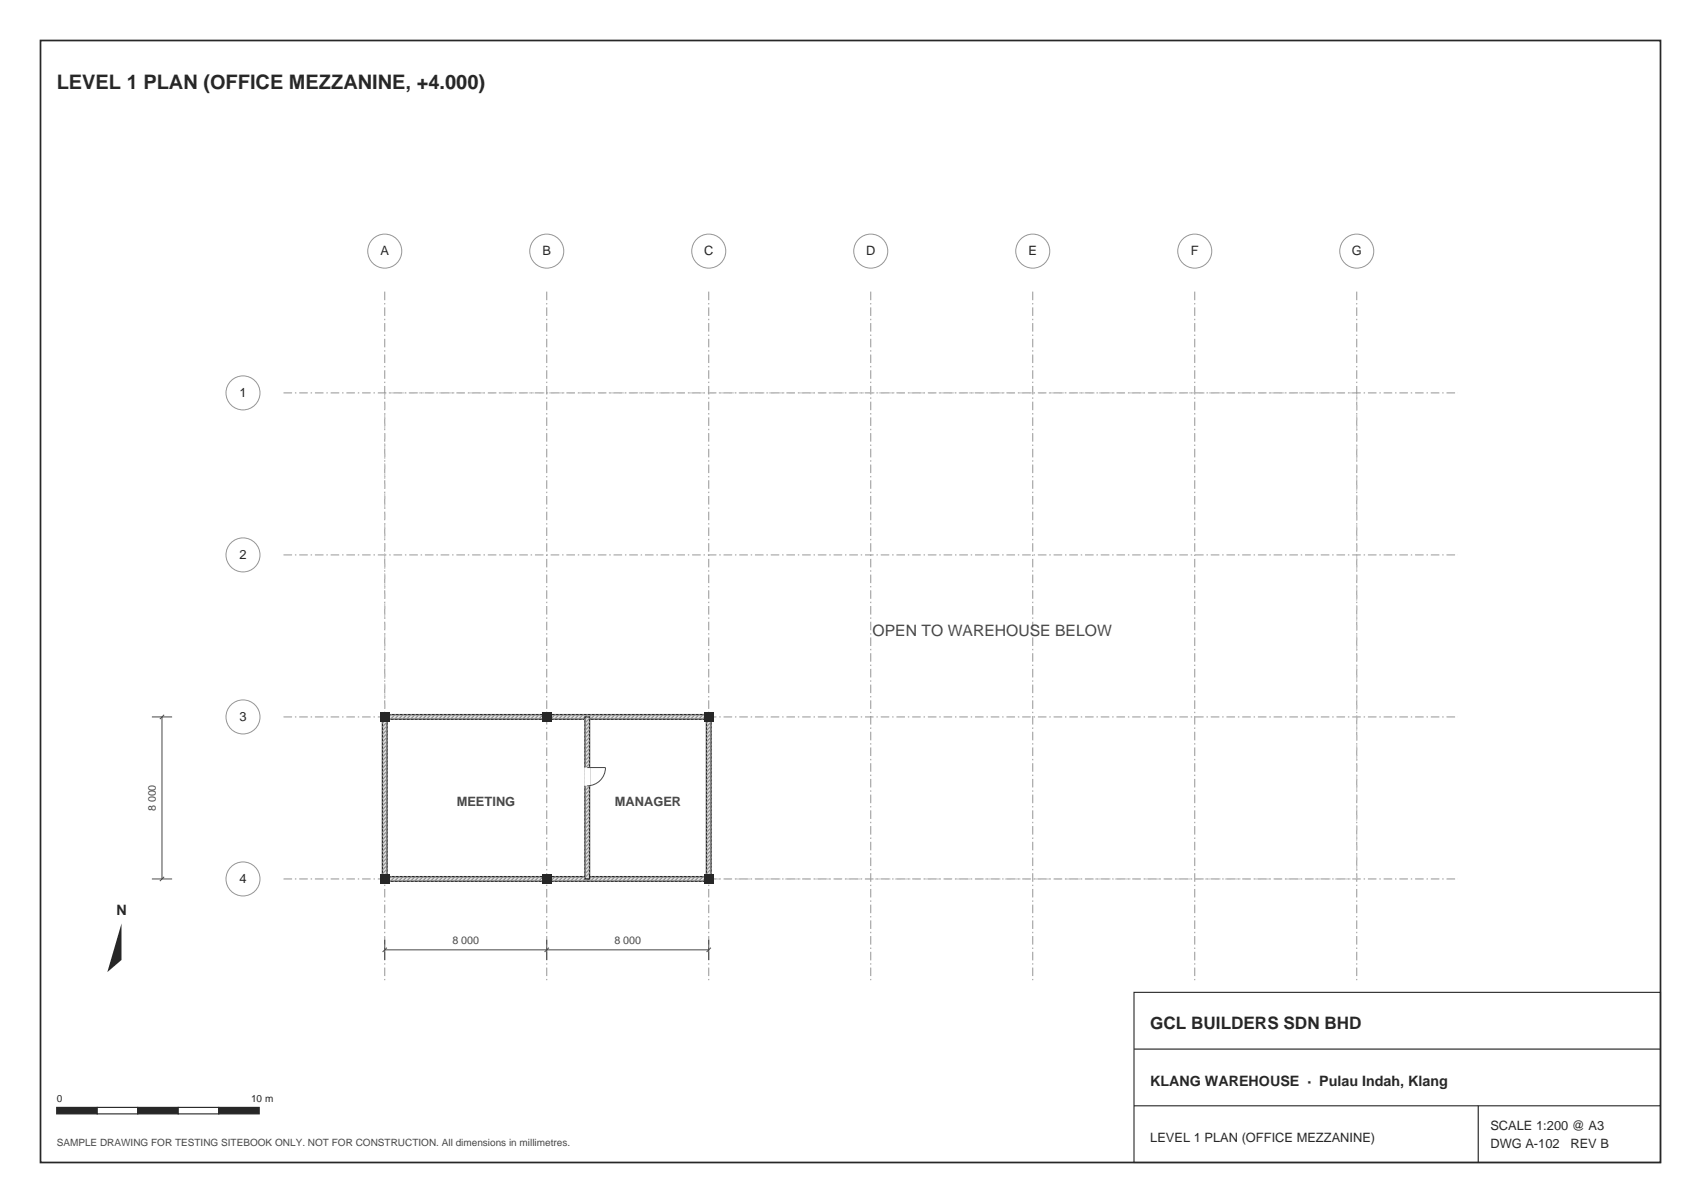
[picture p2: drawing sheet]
<svg xmlns="http://www.w3.org/2000/svg" width="420mm" height="297mm" viewBox="0 0 420 297" stroke-linecap="round" stroke-linejoin="round" font-family="sans-serif">
<path d="M10 10h400v277h-400z" fill="none" stroke="#1e2a33" stroke-width=".42"/>
<path d="M280 245h130v42h-130zM280 259h130M280 273h130M365 273v14" fill="none" stroke="#1e2a33" stroke-width=".28"/>
<path d="M14 273.4h10v1.6h-10z" fill-rule="evenodd" fill="#1e2a33" stroke="#1e2a33" stroke-width=".28"/>
<path d="M24 273.4h10v1.6h-10z" fill-rule="evenodd" fill="#fff" stroke="#1e2a33" stroke-width=".28"/>
<path d="M34 273.4h10v1.6h-10z" fill-rule="evenodd" fill="#1e2a33" stroke="#1e2a33" stroke-width=".28"/>
<path d="M44 273.4h10v1.6h-10z" fill-rule="evenodd" fill="#fff" stroke="#1e2a33" stroke-width=".28"/>
<path d="M54 273.4h10v1.6h-10z" fill-rule="evenodd" fill="#1e2a33" stroke="#1e2a33" stroke-width=".28"/>
<path d="M30 228v9l-3.5 3z" fill="#1e2a33"/>
<path d="M95 72v170M135 72v170M175 72v170M215 72v170M255 72v170M295 72v170M335 72v170M70 97h290M70 137h290M70 177h290M70 217h290" fill="none" stroke="#8c98a1" stroke-width=".25" stroke-dasharray="2.1 .7 .4 .7" stroke-linecap="butt"/>
<g fill="#fff" stroke="#8c98a1" stroke-width=".25">
<circle cx="95" cy="62" r="4.2"/>
<circle cx="135" cy="62" r="4.2"/>
<circle cx="175" cy="62" r="4.2"/>
<circle cx="215" cy="62" r="4.2"/>
<circle cx="255" cy="62" r="4.2"/>
<circle cx="295" cy="62" r="4.2"/>
<circle cx="335" cy="62" r="4.2"/>
<circle cx="60" cy="97" r="4.2"/>
<circle cx="60" cy="137" r="4.2"/>
<circle cx="60" cy="177" r="4.2"/>
<circle cx="60" cy="217" r="4.2"/>
</g>
<path d="M95 97h240v120h-240z" fill="none" stroke="#b8c1c8" stroke-width=".25" stroke-dasharray="1.4 1.1" stroke-linecap="butt"/>
<path d="M95 176.4h80v1.2h-80z" fill-rule="evenodd" fill="#d9dee2" stroke="#1e2a33" stroke-width=".32"/>
<g fill="none" stroke="#7d8a94" stroke-width=".25">
<path d="M95.6 176.4l-.7 .6M96.6 176.4l-1.2 1.2M97.6 176.4l-1.2 1.2M98.6 176.4l-1.3 1.2M99.6 176.4l-1.3 1.2M100.6 176.4l-1.3 1.2M101.6 176.4l-1.3 1.2M102.5 176.4l-1.2 1.2M103.5 176.4l-1.2 1.2M104.5 176.4l-1.2 1.2M105.5 176.4l-1.2 1.2M106.5 176.4l-1.3 1.2"/>
<path d="M107.5 176.4l-1.3 1.2M108.5 176.4l-1.3 1.2M109.5 176.4l-1.3 1.2M110.4 176.4l-1.2 1.2M111.4 176.4l-1.2 1.2M112.4 176.4l-1.2 1.2M113.4 176.4l-1.2 1.2M114.4 176.4l-1.3 1.2M115.4 176.4l-1.3 1.2M116.4 176.4l-1.3 1.2M117.4 176.4l-1.3 1.2M118.3 176.4l-1.2 1.2"/>
<path d="M119.3 176.4l-1.2 1.2M120.3 176.4l-1.2 1.2M121.3 176.4l-1.2 1.2M122.3 176.4l-1.3 1.2M123.3 176.4l-1.3 1.2M124.3 176.4l-1.3 1.2M125.3 176.4l-1.3 1.2M126.2 176.4l-1.2 1.2M127.2 176.4l-1.2 1.2M128.2 176.4l-1.2 1.2M129.2 176.4l-1.2 1.2M130.2 176.4l-1.3 1.2"/>
<path d="M131.2 176.4l-1.3 1.2M132.2 176.4l-1.3 1.2M133.2 176.4l-1.3 1.2M134.1 176.4l-1.2 1.2M135.1 176.4l-1.2 1.2M136.1 176.4l-1.2 1.2M137.1 176.4l-1.2 1.2M138.1 176.4l-1.3 1.2M139.1 176.4l-1.3 1.2M140.1 176.4l-1.3 1.2M141.1 176.4l-1.3 1.2M142 176.4l-1.2 1.2"/>
<path d="M143 176.4l-1.2 1.2M144 176.4l-1.2 1.2M145 176.4l-1.2 1.2M146 176.4l-1.3 1.2M147 176.4l-1.3 1.2M148 176.4l-1.3 1.2M149 176.4l-1.3 1.2M149.9 176.4l-1.2 1.2M150.9 176.4l-1.2 1.2M151.9 176.4l-1.2 1.2M152.9 176.4l-1.2 1.2M153.9 176.4l-1.3 1.2"/>
<path d="M154.9 176.4l-1.3 1.2M155.9 176.4l-1.3 1.2M156.9 176.4l-1.3 1.2M157.8 176.4l-1.2 1.2M158.8 176.4l-1.2 1.2M159.8 176.4l-1.2 1.2M160.8 176.4l-1.2 1.2M161.8 176.4l-1.3 1.2M162.8 176.4l-1.3 1.2M163.8 176.4l-1.3 1.2M164.8 176.4l-1.3 1.2M165.7 176.4l-1.2 1.2"/>
<path d="M166.7 176.4l-1.2 1.2M167.7 176.4l-1.2 1.2M168.7 176.4l-1.2 1.2M169.7 176.4l-1.3 1.2M170.7 176.4l-1.3 1.2M171.7 176.4l-1.3 1.2M172.7 176.4l-1.3 1.2M173.6 176.4l-1.2 1.2M174.6 176.4l-1.2 1.2"/>
</g>
<path d="M174.4 177h1.2v40h-1.2z" fill-rule="evenodd" fill="#d9dee2" stroke="#1e2a33" stroke-width=".32"/>
<g fill="none" stroke="#7d8a94" stroke-width=".25">
<path d="M175 176.9l-.6 .7M175.6 177.3l-1.2 1.3M175.6 178.2l-1.2 1.3M175.6 179.2l-1.2 1.2M175.6 180.1l-1.2 1.2M175.6 181l-1.2 1.3M175.6 182l-1.2 1.2M175.6 182.9l-1.2 1.2M175.6 183.8l-1.2 1.3M175.6 184.7l-1.2 1.3M175.6 185.7l-1.2 1.2M175.6 186.6l-1.2 1.3"/>
<path d="M175.6 187.5l-1.2 1.3M175.6 188.5l-1.2 1.2M175.6 189.4l-1.2 1.2M175.6 190.3l-1.2 1.3M175.6 191.3l-1.2 1.2M175.6 192.2l-1.2 1.2M175.6 193.1l-1.2 1.3M175.6 194l-1.2 1.3M175.6 195l-1.2 1.2M175.6 195.9l-1.2 1.3M175.6 196.8l-1.2 1.3M175.6 197.8l-1.2 1.2"/>
<path d="M175.6 198.7l-1.2 1.3M175.6 199.6l-1.2 1.3M175.6 200.6l-1.2 1.2M175.6 201.5l-1.2 1.2M175.6 202.4l-1.2 1.3M175.6 203.4l-1.2 1.2M175.6 204.3l-1.2 1.2M175.6 205.2l-1.2 1.3M175.6 206.1l-1.2 1.3M175.6 207.1l-1.2 1.2M175.6 208l-1.2 1.3M175.6 208.9l-1.2 1.3"/>
<path d="M175.6 209.9l-1.2 1.2M175.6 210.8l-1.2 1.2M175.6 211.7l-1.2 1.3M175.6 212.7l-1.2 1.2M175.6 213.6l-1.2 1.2M175.6 214.5l-1.2 1.3M175.6 215.4l-1.2 1.3"/>
</g>
<path d="M95 216.4h80v1.2h-80z" fill-rule="evenodd" fill="#d9dee2" stroke="#1e2a33" stroke-width=".32"/>
<g fill="none" stroke="#7d8a94" stroke-width=".25">
<path d="M96.6 216.4l-1.2 1.2M97.6 216.4l-1.2 1.2M98.6 216.4l-1.3 1.2M99.6 216.4l-1.3 1.2M100.6 216.4l-1.3 1.2M101.6 216.4l-1.3 1.2M102.5 216.4l-1.2 1.2M103.5 216.4l-1.2 1.2M104.5 216.4l-1.2 1.2M105.5 216.4l-1.2 1.2M106.5 216.4l-1.3 1.2M107.5 216.4l-1.3 1.2"/>
<path d="M108.5 216.4l-1.3 1.2M109.5 216.4l-1.3 1.2M110.4 216.4l-1.2 1.2M111.4 216.4l-1.2 1.2M112.4 216.4l-1.2 1.2M113.4 216.4l-1.2 1.2M114.4 216.4l-1.3 1.2M115.4 216.4l-1.3 1.2M116.4 216.4l-1.3 1.2M117.4 216.4l-1.3 1.2M118.3 216.4l-1.2 1.2M119.3 216.4l-1.2 1.2"/>
<path d="M120.3 216.4l-1.2 1.2M121.3 216.4l-1.2 1.2M122.3 216.4l-1.3 1.2M123.3 216.4l-1.3 1.2M124.3 216.4l-1.3 1.2M125.3 216.4l-1.3 1.2M126.2 216.4l-1.2 1.2M127.2 216.4l-1.2 1.2M128.2 216.4l-1.2 1.2M129.2 216.4l-1.2 1.2M130.2 216.4l-1.3 1.2M131.2 216.4l-1.3 1.2"/>
<path d="M132.2 216.4l-1.3 1.2M133.2 216.4l-1.3 1.2M134.1 216.4l-1.2 1.2M135.1 216.4l-1.2 1.2M136.1 216.4l-1.2 1.2M137.1 216.4l-1.2 1.2M138.1 216.4l-1.3 1.2M139.1 216.4l-1.3 1.2M140.1 216.4l-1.3 1.2M141.1 216.4l-1.3 1.2M142 216.4l-1.2 1.2M143 216.4l-1.2 1.2"/>
<path d="M144 216.4l-1.2 1.2M145 216.4l-1.2 1.2M146 216.4l-1.3 1.2M147 216.4l-1.3 1.2M148 216.4l-1.3 1.2M149 216.4l-1.3 1.2M149.9 216.4l-1.2 1.2M150.9 216.4l-1.2 1.2M151.9 216.4l-1.2 1.2M152.9 216.4l-1.2 1.2M153.9 216.4l-1.3 1.2M154.9 216.4l-1.3 1.2"/>
<path d="M155.9 216.4l-1.3 1.2M156.9 216.4l-1.3 1.2M157.8 216.4l-1.2 1.2M158.8 216.4l-1.2 1.2M159.8 216.4l-1.2 1.2M160.8 216.4l-1.2 1.2M161.8 216.4l-1.3 1.2M162.8 216.4l-1.3 1.2M163.8 216.4l-1.3 1.2M164.8 216.4l-1.3 1.2M165.7 216.4l-1.2 1.2M166.7 216.4l-1.2 1.2"/>
<path d="M167.7 216.4l-1.2 1.2M168.7 216.4l-1.2 1.2M169.7 216.4l-1.3 1.2M170.7 216.4l-1.3 1.2M171.7 216.4l-1.3 1.2M172.7 216.4l-1.3 1.2M173.6 216.4l-1.2 1.2M174.6 216.4l-1.2 1.2M175 216.9l-.6 .7"/>
</g>
<path d="M94.4 177h1.2v40h-1.2z" fill-rule="evenodd" fill="#d9dee2" stroke="#1e2a33" stroke-width=".32"/>
<g fill="none" stroke="#7d8a94" stroke-width=".25">
<path d="M95.6 179.2l-1.2 1.2M95.6 178.2l-1.2 1.3M95.6 177.3l-1.2 1.3M95.6 199.6l-1.2 1.3M95.6 198.7l-1.2 1.3M95.6 197.8l-1.2 1.2M95.6 196.8l-1.2 1.3M95.6 195.9l-1.2 1.3M95.6 195l-1.2 1.2M95.6 194l-1.2 1.3M95.6 193.1l-1.2 1.3M95.6 192.2l-1.2 1.2"/>
<path d="M95.6 191.3l-1.2 1.2M95.6 190.3l-1.2 1.3M95.6 189.4l-1.2 1.2M95.6 188.5l-1.2 1.2M95.6 187.5l-1.2 1.3M95.6 186.6l-1.2 1.3M95.6 185.7l-1.2 1.2M95.6 184.7l-1.2 1.3M95.6 183.8l-1.2 1.3M95.6 182.9l-1.2 1.2M95.6 182l-1.2 1.2M95.6 181l-1.2 1.3"/>
<path d="M95.6 180.1l-1.2 1.2M95.6 216.4l-.7 .6M95.6 215.4l-1.2 1.3M95.6 214.5l-1.2 1.3M95.6 213.6l-1.2 1.2M95.6 212.7l-1.2 1.2M95.6 211.7l-1.2 1.3M95.6 210.8l-1.2 1.2M95.6 209.9l-1.2 1.2M95.6 208.9l-1.2 1.3M95.6 208l-1.2 1.3M95.6 207.1l-1.2 1.2"/>
<path d="M95.6 206.1l-1.2 1.3M95.6 205.2l-1.2 1.3M95.6 204.3l-1.2 1.2M95.6 203.4l-1.2 1.2M95.6 202.4l-1.2 1.3M95.6 201.5l-1.2 1.2M95.6 200.6l-1.2 1.2"/>
</g>
<path d="M144.4 177h1.2v40h-1.2z" fill-rule="evenodd" fill="#d9dee2" stroke="#1e2a33" stroke-width=".32"/>
<g fill="none" stroke="#7d8a94" stroke-width=".25">
<path d="M145 176.9l-.6 .7M145.6 177.3l-1.2 1.3M145.6 178.2l-1.2 1.3M145.6 179.2l-1.2 1.2M145.6 180.1l-1.2 1.2M145.6 181l-1.2 1.3M145.6 182l-1.2 1.2M145.6 182.9l-1.2 1.2M145.6 183.8l-1.2 1.3M145.6 184.7l-1.2 1.3M145.6 185.7l-1.2 1.2M145.6 186.6l-1.2 1.3"/>
<path d="M145.6 187.5l-1.2 1.3M145.6 188.5l-1.2 1.2M145.6 189.4l-1.2 1.2M145.6 190.3l-1.2 1.3M145.6 191.3l-1.2 1.2M145.6 192.2l-1.2 1.2M145.6 193.1l-1.2 1.3M145.6 194l-1.2 1.3M145.6 195l-1.2 1.2M145.6 195.9l-1.2 1.3M145.6 196.8l-1.2 1.3M145.6 197.8l-1.2 1.2"/>
<path d="M145.6 198.7l-1.2 1.3M145.6 199.6l-1.2 1.3M145.6 200.6l-1.2 1.2M145.6 201.5l-1.2 1.2M145.6 202.4l-1.2 1.3M145.6 203.4l-1.2 1.2M145.6 204.3l-1.2 1.2M145.6 205.2l-1.2 1.3M145.6 206.1l-1.2 1.3M145.6 207.1l-1.2 1.2M145.6 208l-1.2 1.3M145.6 208.9l-1.2 1.3"/>
<path d="M145.6 209.9l-1.2 1.2M145.6 210.8l-1.2 1.2M145.6 211.7l-1.2 1.3M145.6 212.7l-1.2 1.2M145.6 213.6l-1.2 1.2M145.6 214.5l-1.2 1.3M145.6 215.4l-1.2 1.3"/>
</g>
<path d="M145 189.5v4.5" fill="none" stroke="#fff" stroke-width="1.5" stroke-linecap="butt"/>
<path d="M145 189.5h4.5a4.5 4.5 0 0 1-4.5 4.5" fill="none" stroke="#3d4a54" stroke-width=".25"/>
<g fill="#1e2a33">
<path d="M93.9 175.9h2.2v2.2h-2.2z" fill-rule="evenodd"/>
<path d="M93.9 215.9h2.2v2.2h-2.2z" fill-rule="evenodd"/>
<path d="M133.9 175.9h2.2v2.2h-2.2z" fill-rule="evenodd"/>
<path d="M133.9 215.9h2.2v2.2h-2.2z" fill-rule="evenodd"/>
<path d="M173.9 175.9h2.2v2.2h-2.2z" fill-rule="evenodd"/>
<path d="M173.9 215.9h2.2v2.2h-2.2z" fill-rule="evenodd"/>
</g>
<path d="M37.5 177h5M40 177v40M40.5 176.5l-1 1M37.5 217h5M40.5 216.5l-1 1M95 234.5h80M95 232v5M95.5 234l-1 1M135 232v5M135.5 234l-1 1M175 232v5M175.5 234l-1 1" fill="none" stroke="#3d4a54" stroke-width=".25"/>
<text font-size="4.9" fill="#1e2a33" x="14" y="22">LEVEL 1 PLAN (OFFICE MEZZANINE, +4.000)</text>
<text font-size="4.2" fill="#1e2a33" x="284" y="254">GCL BUILDERS SDN BHD</text>
<text font-size="3.9" fill="#3d4a54" x="215.5" y="157">OPEN TO WAREHOUSE BELOW</text>
<g font-size="3.5" fill="#1e2a33">
<text x="28.7" y="226">N</text>
<text x="284" y="268">KLANG WAREHOUSE · Pulau Indah, Klang</text>
</g>
<g font-size="3.2" fill="#1e2a33">
<text x="93.9" y="63.1">A</text>
<text x="133.9" y="63.1">B</text>
<text x="173.9" y="63.1">C</text>
<text x="213.9" y="63.1">D</text>
<text x="253.9" y="63.1">E</text>
<text x="294" y="63.1">F</text>
<text x="333.8" y="63.1">G</text>
<text x="59.1" y="98.1">1</text>
<text x="59.1" y="138.1">2</text>
<text x="59.1" y="178.1">3</text>
<text x="59.1" y="218.1">4</text>
<text x="368" y="279">SCALE 1:200 @ A3</text>
<text x="284" y="282">LEVEL 1 PLAN (OFFICE MEZZANINE)</text>
<text x="368" y="283.5">DWG A-102</text>
<text x="387.8" y="283.5">REV B</text>
</g>
<g font-size="3.2" fill="#3d4a54">
<text x="112.8" y="199">MEETING</text>
<text x="151.8" y="199">MANAGER</text>
</g>
<g font-size="2.6" fill="#3d4a54">
<text x="38.5" y="200.3" transform="rotate(-90 38.5 200.3)">8 000</text>
<text x="111.7" y="233">8 000</text>
<text x="151.7" y="233">8 000</text>
</g>
<g font-size="2.5" fill="#1e2a33">
<text x="14" y="272">0</text>
<text x="62" y="272">10 m</text>
</g>
<text font-size="2.5" fill="#3d4a54" x="14" y="283">SAMPLE DRAWING FOR TESTING SITEBOOK ONLY. NOT FOR CONSTRUCTION. All dimensions in millimetres.</text>
</svg>
